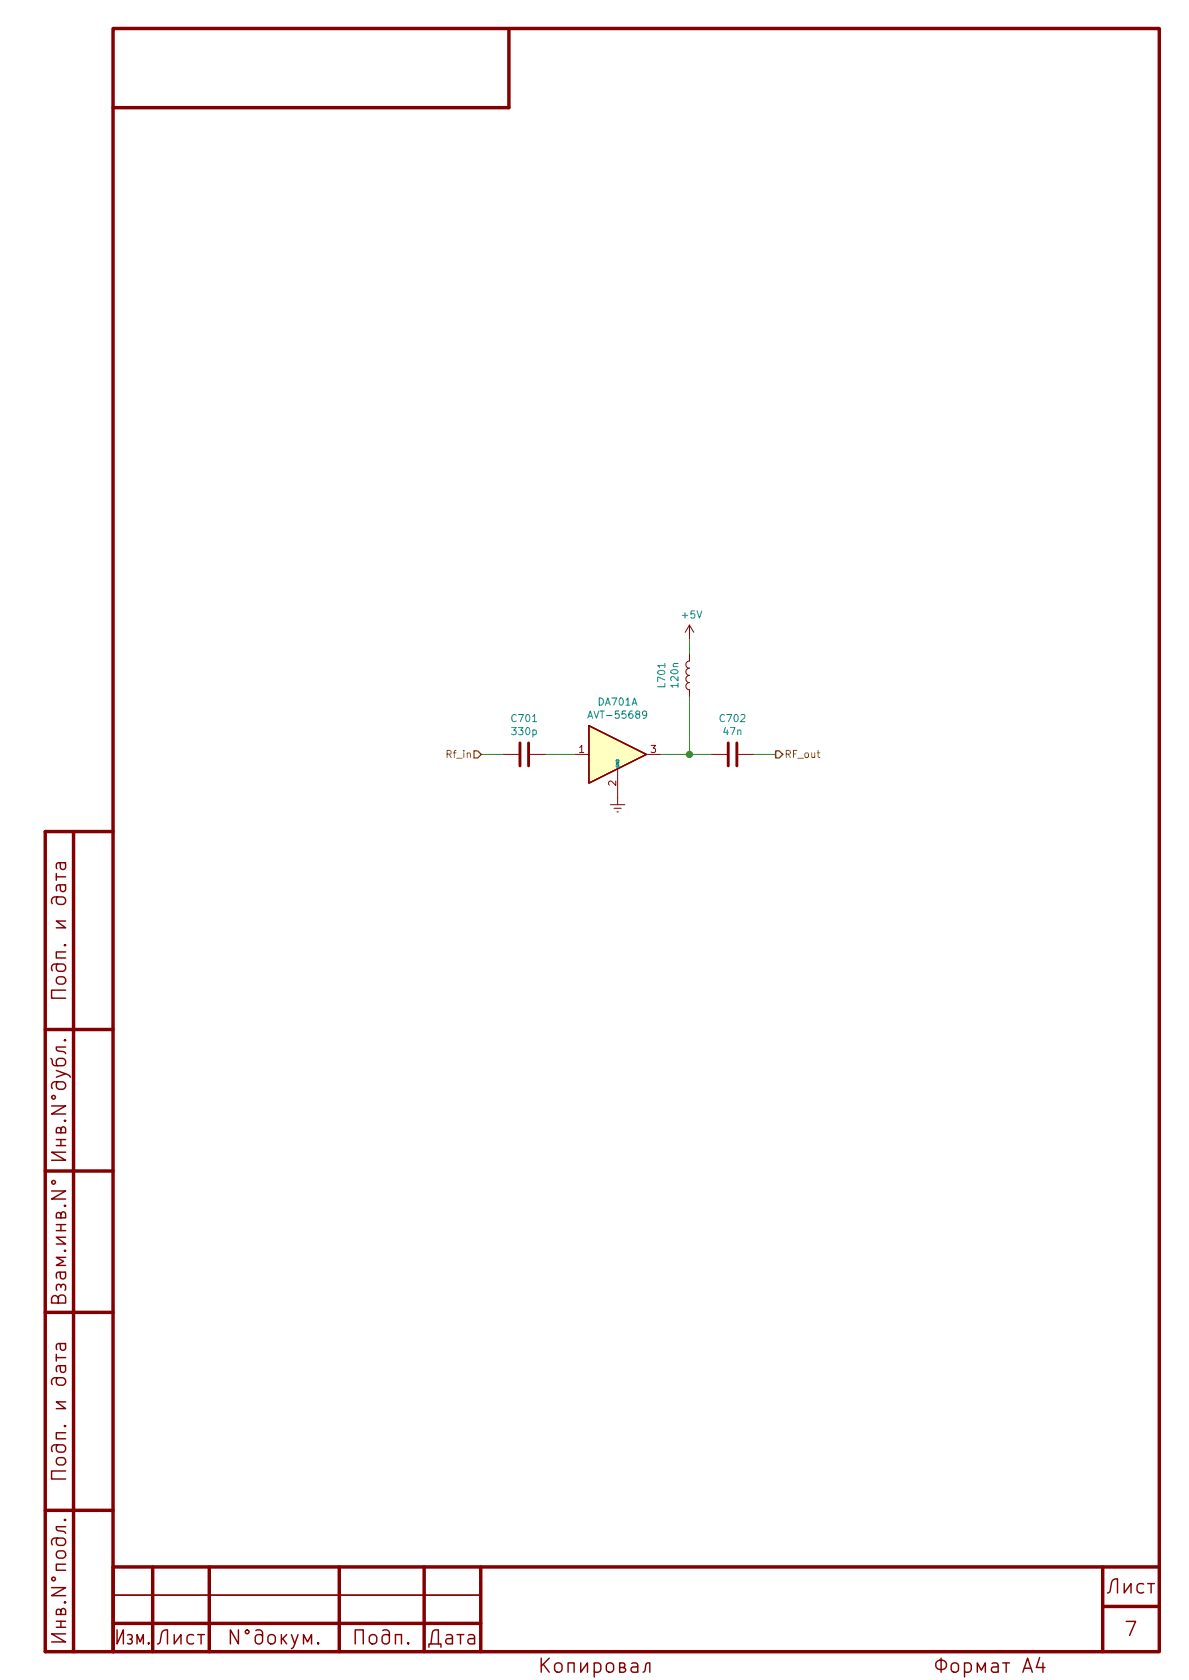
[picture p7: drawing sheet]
<svg xmlns="http://www.w3.org/2000/svg" width="210mm" height="297mm" viewBox="0 0 210 297" stroke-linecap="round" stroke-linejoin="round" font-family="sans-serif">
<g fill="none" stroke="#840000" stroke-width=".61">
<path d="M20 5h185v287h-185zM90 5v14h-70M13 147v145M20 147h-12v145h12M8 182h12M8 207h12M8 232h12M8 267h12M27 277v15M37 277v15M60 277v15M75 277v15"/>
<path d="M85 277v15M195 277v15M205 277h-185v15M20 287h65M195 284h10"/>
</g>
<path d="M20 282h65" fill="none" stroke="#840000" stroke-width=".3"/>
<g fill="none" stroke="#840000" stroke-width=".25">
<path d="M104.1 128.3l10.2 5.1-10.2 5.1zM10 154.4v1.2M10 155h1.6M10.2 158.6a.82 .82 0 0 0-.1 1.1l.3 .2h.7a.68 .68 0 0 0 .5-.7 .68 .68 0 0 0-.5-.6h-1.5l-.3 .1-.2 .4 .1 .7M10.5 156.4l.2 .9a.48 .48 0 0 0 .4 .4 .48 .48 0 0 0 .5-.4l-.1-.9M10.5 152.5l.2 .9a.48 .48 0 0 0 .4 .3 .48 .48 0 0 0 .5-.3l-.1-.9M11.6 156.4h-1.3l-.2 .2-.1 .2 .1 .7M11.6 152.5h-1.3l-.2 .2-.1 .2 .1 .7M10.2 172.8l.9-.1a.67 .67 0 0 1 .5 .7 .67 .67 0 0 1-.5 .6h-.7a.69 .69 0 0 1-.2-1.2zM10.2 170.4a.82 .82 0 0 0-.1 1.1l.3 .2h.7a.67 .67 0 0 0 .5-.6 .67 .67 0 0 0-.5-.7h-1.5l-.3 .2a.79 .79 0 0 0-.1 1M11.4 167.1l.1-.1 .1 .1-.1 .1-.1-.1h.2M11.6 175.1h-2.5v1.4h2.5"/>
<path d="M11.6 168.3h-1.6v1.1h1.6M11.6 162.9h-1.6l1.6 1.1h-1.6M9 187.1l.2 .4v.5l.3 .3 1.6 .1a.67 .67 0 0 0 .5-.6 .67 .67 0 0 0-.5-.7h-.7l-.2 .2a.78 .78 0 0 0 0 1.1M10 189.3l2.2 .8 .2 .4M10.8 199.7l.1-.3 .2-.2 .4 .2 .1 .2v.7h-1.6l.1-.8 .2-.1 .4 .1 .1 .8M11.4 183.9l.1-.1 .1 .1-.1 .2-.1-.2h.2M11.6 185.1h-1.6l.1 .6 1.2 .2 .3 .4M11.6 189.9l-1.6 .6M9.1 210.6h2.5l-2.5 1.4h2.5M9.2 208.8l.3-.1 .2 .1 .1 .3-.1 .2-.2 .1-.3-.1-.1-.2zM10 202.6h1.6M10 201.5h1.6"/>
<path d="M10.8 214.7l.1-.3 .2-.1 .4 .1 .1 .2v.7h-1.6l.1-.8 .2-.1 .4 .1 .1 .8M10.8 201.5v1.1M11.4 213.2l.1-.1 .1 .1-.1 .1-.1-.1h.2M11.6 203.7h-2.5l2.5 1.4h-2.5M10 239.5v1.2M10.1 228.1l-.1-.7 .1-.2 .2-.1 .4 .1 .1 .2 .3-.3 .4 .1 .1 .2-.1 .7M10.3 229.6l.1-.4a.69 .69 0 0 1 1.2 .2v1h-2.5v-.8a.61 .61 0 0 1 .6-.5 .61 .61 0 0 1 .6 .5v.8M10.5 224.9l.2 .3v.6a.48 .48 0 0 0 .4 .3 .48 .48 0 0 0 .5-.3v-.6l-.1-.3M10.5 237.6l.2 .8a.48 .48 0 0 0 .4 .4 .48 .48 0 0 0 .5-.4l-.1-.8M10.8 227.4v.2M11.6 224.9h-1.3l-.2 .2-.1 .2 .1 .7M11.6 222.3h-1.6l1.3 .7-1.3 .7h1.6"/>
<path d="M11.6 237.6h-1.3l-.2 .1-.1 .2 .1 .7M10 240h1.6M10.1 257.9l.3-.2h.7a.67 .67 0 0 1 .5 .7 .67 .67 0 0 1-.5 .6h-.7a.67 .67 0 0 1-.3-1.1zM10.2 255.5a.82 .82 0 0 0-.1 1l.3 .3h.7a.67 .67 0 0 0 .5-.7 .67 .67 0 0 0-.5-.6h-1.5l-.3 .1a.79 .79 0 0 0-.1 1.1M10.2 243.6a.82 .82 0 0 0-.1 1.1l.3 .2h.7a.68 .68 0 0 0 .5-.6 .68 .68 0 0 0-.5-.7h-1.5l-.3 .1-.2 .4 .1 .7M10.5 241.5l.2 .8a.48 .48 0 0 0 .4 .4 .48 .48 0 0 0 .5-.4l-.1-.8M11.4 252.1l.1-.1 .1 .1-.1 .2-.1-.2h.2M11.6 253.3h-1.6v1.1h1.6M11.6 247.9h-1.6l1.6 1.2h-1.6M11.6 241.5h-1.3l-.2 .1-.1 .2 .1 .7M10.2 274.3l.9-.1a.67 .67 0 0 1 .5 .7 .67 .67 0 0 1-.5 .6h-.7a.69 .69 0 0 1-.2-1.2zM10.2 271.9a.82 .82 0 0 0-.1 1.1l.3 .2h.7a.67 .67 0 0 0 .5-.6 .67 .67 0 0 0-.5-.7h-1.5l-.3 .2a.79 .79 0 0 0-.1 1"/>
<path d="M11.4 268.7l.1-.1 .1 .1-.1 .2-.1-.2h.2M11.6 269.9h-1.6l.1 .6 1.2 .2 .3 .4M11.6 260.1h-2.5v1.4h2.5M198.8 280v1.6l1.2-1.6v1.6M202.9 280h1.2M203.6 280v1.6M10 287.7h1.6M10 286.7h1.6M10.8 284.9l.1-.4 .2-.1 .4 .1 .1 .2v.8h-1.6l.1-.9 .2-.1 .4 .1 .1 .9M10.8 286.7v1M11.4 283.3l.1-.1 .1 .1-.1 .1-.1-.1h.2M11.6 288.9h-2.5l2.5 1.4h-2.5"/>
<path d="M20.7 288.2v2.5l1.1-2.5v2.5M22.6 289.1l.1-.1 .6 .1 .1 .4-.3 .3a.45 .45 0 0 1 .3 .4 .45 .45 0 0 1-.3 .5l-.5-.2M24.2 290.7v-1.7l.6 1.3 .5-1.3v1.7M26.3 290.4v.3l-.1-.2 .1-.1v.3M27.8 290.7l.4-.2 .1-.2 .2-1.4a.86 .86 0 0 1 1.1-.7v2.5M30.8 289v1.7l1.2-1.7v1.7M34.2 289.1a.82 .82 0 0 0-1 .1l-.1 .3 .1 .9 .3 .3 .7-.2M35 289h1.1M35.6 289v1.7M42.2 288.2v2.5l-1.5-2.5v2.5M43.5 288.3l.2-.1 .2 .1 .2 .2-.2 .3-.2 .1-.2-.1-.1-.3zM45.2 288.3a.79 .79 0 0 1 1.1 .1l.1 .3v1.5a.67 .67 0 0 1-.6 .5 .67 .67 0 0 1-.7-.5l.1-1a.82 .82 0 0 1 1.1-.1l.1 .1"/>
<path d="M51.5 289l.6 1.7M52.7 289l-.8 2.2-.4 .3M53.7 290.7v-1.7l.7 1.3 .7-1.3v1.7M56.3 290.4l.1 .1-.1 .2-.1-.2 .1-.1v.3M62.8 290.7v-2.5h1.4v2.5M65.6 289.1a.7 .7 0 0 1 1 .4v.7a.68 .68 0 0 1-.6 .5 .68 .68 0 0 1-.7-.5v-.7zM67.7 288.3l.7-.1 .4 .2 .1 1.8a.67 .67 0 0 1-.7 .5 .67 .67 0 0 1-.6-.5v-.7l.1-.3a.78 .78 0 0 1 1.2 0M69.9 290.7v-1.7h1.1v1.7M72.2 290.4l.1 .1-.1 .2-.1-.2 .1-.1v.3M75.8 291.2v-.5h2.2v.5M76.2 290.7l.3-2 .1-.3 .3-.2h.6v2.5M78.9 289.1l.3-.1 .7 .1 .1 .3v1.3"/>
<path d="M80 289.6l-.8 .1a.48 .48 0 0 0-.4 .5 .48 .48 0 0 0 .4 .5l.8-.2M80.8 289h1.2M81.4 289v1.7M82.9 289.1l.2-.1 .7 .1 .1 .3v1.3M83.9 289.6l-.8 .1a.48 .48 0 0 0-.4 .5 .48 .48 0 0 0 .4 .5l.8-.2M95.7 293.2v2.5M96.1 294.2l1 1.5M97.1 293.2l-1.4 1.4M98.2 294.2a.69 .69 0 0 1 1.2 .3v.7a.68 .68 0 0 1-.7 .5 .68 .68 0 0 1-.6-.5v-.7zM100.5 295.7v-1.7h1v1.7M102.7 294v1.7l1.2-1.7v1.7M105.1 294.1a.82 .82 0 0 1 1 .1l.1 .3-.1 .9-.3 .3-.7-.2"/>
<path d="M105.1 294v2.5M107.3 294.2a.69 .69 0 0 1 1.2 .3v.7a.67 .67 0 0 1-.6 .5 .67 .67 0 0 1-.7-.5zM109.6 294.8l.8-.1 .1-.2-.1-.4-.8-.1v1.7h.7l.2-.2 .1-.3-.1-.2-.3-.2M111.7 294.1l.2-.1 .7 .1 .2 .3v1.3M112.8 294.6l-.3 .1h-.6a.48 .48 0 0 0-.3 .5 .48 .48 0 0 0 .3 .5h.6l.3-.2M113.7 295.7l.3-.2 .2-1.1 .1-.3 .3-.1h.3v1.7M170.6 294.1a.79 .79 0 0 1 1.2 .4v.7l-.2 .2a.79 .79 0 0 1-1 .1M172.8 295.7v-1.7l.7 1.3 .7-1.3v1.7M175.4 294.1l.3-.1 .7 .1 .1 .3v1.3M176.5 294.6l-.8 .1a.48 .48 0 0 0-.4 .5 .48 .48 0 0 0 .4 .5l.8-.2M177.3 294h1.2M177.9 294v1.7"/>
<path d="M180.9 295.7l.8-2.5 .8 2.5M181.1 295h1.2M183.8 293.1l-.5 1.7h1.5M184.4 294v1.7M195.8 281.6l.4-.1 .1-.2 .2-1.4a.86 .86 0 0 1 1.1-.7v2.4M202.2 280.1a.82 .82 0 0 0-1 .1l-.1 .3 .1 .9 .3 .2 .7-.1"/>
</g>
<path d="M91.9 131.4v4M93.5 131.4v4M128.8 131.4v4M130.3 131.4v4" fill="none" stroke="#840000" stroke-width=".51"/>
<g fill="none" stroke="#840000" stroke-width=".18">
<path d="M121.9 115.6v1.3a.63 .63 0 0 0-.6 .6 .63 .63 0 0 0 .6 .6 .63 .63 0 0 0-.6 .7 .63 .63 0 0 0 .6 .6 .63 .63 0 0 0-.6 .7 .63 .63 0 0 0 .6 .6 .63 .63 0 0 0-.6 .6 .63 .63 0 0 0 .6 .7v1.2M121.9 110.5v2.6M121.9 110.5l-.7 1.3M121.9 110.5l.8 1.3M88.9 133.4h2.8M93.7 133.4h2.8M101.6 133.4h2.5M109.2 135.9v6.4M114.3 133.4h2.5M125.7 133.4h2.8M130.6 133.4h2.7M107.9 142.3h2.6"/>
<path d="M108.6 142.9h1.3M109.1 143.5h.2"/>
</g>
<path d="M104.1 128.3l10.2 5.1-10.2 5.1z" fill="#ffffc2" stroke="#ffffc2" stroke-width=".18"/>
<path d="M103.9 127l.5-1.3 .4 1.3M104.1 126.6h.6M114.4 126.3l-.3 .2h-.4l-.1-.2v-.3l.3-.3h.2l.3 .3a.88 .88 0 0 1-.3 .9l-.4 .1" fill="none" stroke="#008484" stroke-width=".18"/>
<path d="M121.9 113.1v2.5M85.1 133.4h3.8M96.5 133.4h5.1M116.8 133.4h8.9M121.9 123.2v10.2M133.3 133.4h3.9" fill="none" stroke="#008400" stroke-width=".18"/>
<path d="M83.8 132.8h.7l.6 .6-.6 .6h-.7zM137.2 132.8h.6l.6 .6-.6 .6h-.6z" fill="none" stroke="#848400" stroke-width=".25"/>
<circle cx="121.9" cy="133.4" r=".51" fill="#008400" stroke="#008400" stroke-width=".25"/>
<g font-size="3.5" fill="#840000">
<text x="11.7" y="197.4" transform="rotate(-90 11.7 197.4)">.N°.</text>
<text x="11.7" y="222.4" transform="rotate(-90 11.7 222.4)">..N°</text>
<text x="11.7" y="282.4" transform="rotate(-90 11.7 282.4)">.N°.</text>
<text x="23.1" y="290.8">.</text>
<text x="46.1" y="290.8">N°.</text>
<text x="199" y="289.3">7</text>
<text x="166" y="295.8">A4</text>
</g>
<g font-size="1.8" fill="#008484">
<text x="120.7" y="109.4">+5V</text>
<text x="105.8" y="124.8">DA701A</text>
<text x="117.7" y="121.4" transform="rotate(-90 117.7 121.4)">L701</text>
<text x="120" y="121.4" transform="rotate(-90 120 121.4)">120n</text>
<text x="90.6" y="127.7">C701</text>
<text x="90.7" y="130">330p</text>
<text x="104.7" y="127.1">AVT-55689</text>
<text x="127.4" y="127.7">C702</text>
<text x="128" y="130">47n</text>
</g>
<g font-size="1.8" fill="#848400">
<text x="79.1" y="134">Rf_in</text>
<text x="138.7" y="134">RF_out</text>
</g>
<g font-size="1.8" fill="#840000">
<text x="102.4" y="133.1">1</text>
<text x="115.1" y="133.1">3</text>
<text x="109" y="138.9" transform="rotate(-90 109 138.9)">2</text>
</g>
<text font-size=".7" fill="#008484" x="109.5" y="135.8" transform="rotate(-90 109.5 135.8)">GND</text>
</svg>
